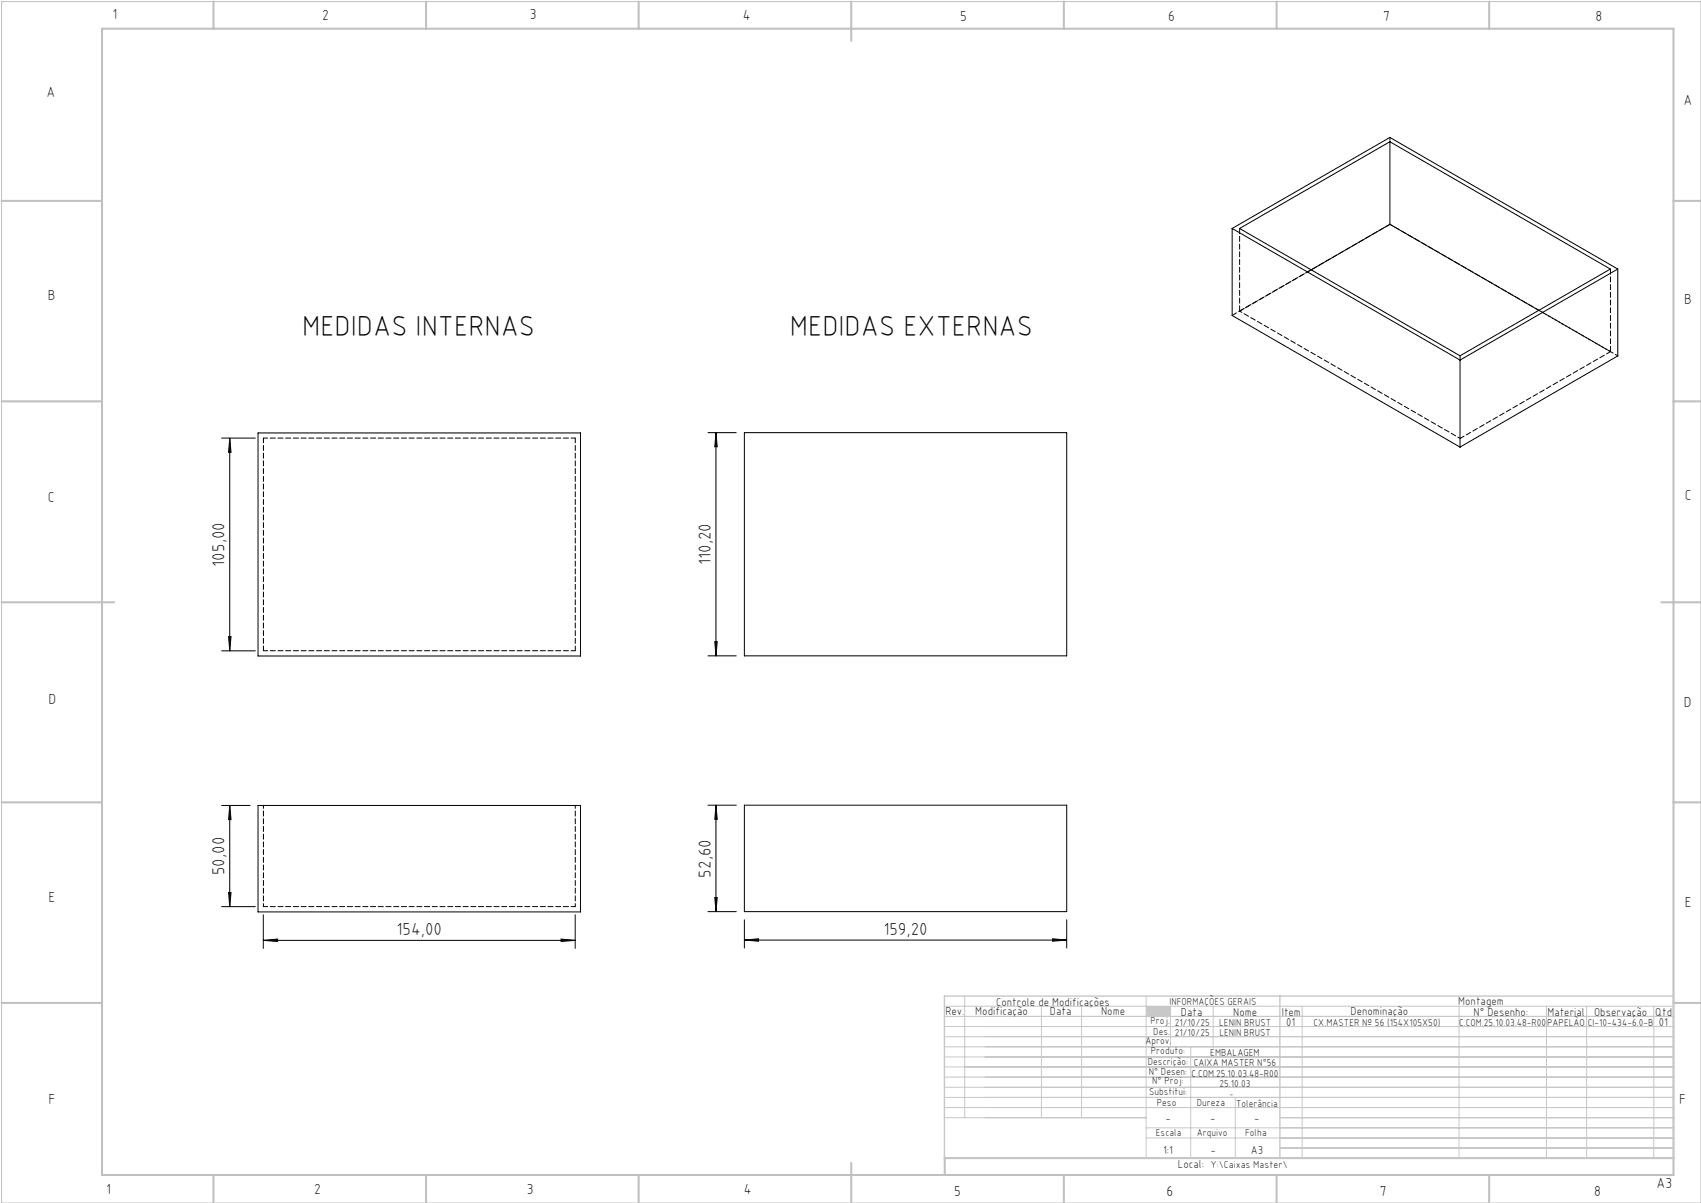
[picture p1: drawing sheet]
<svg xmlns="http://www.w3.org/2000/svg" width="420mm" height="297mm" viewBox="0 0 420 297" stroke-linecap="round" stroke-linejoin="round" font-family="sans-serif">
<path d="M.4 .4h419.6v296.6h-419.6z" fill="none" stroke="#c0c0c0" stroke-width=".25"/>
<g fill="none" stroke="#c0c0c0" stroke-width=".5">
<path d="M25.2 7.1h388v283h-388zM52.7 .4v6.7M105.2 .4v6.7M157.7 .4v6.7M210.2 .4v9.7M262.7 .4v6.7M315.2 .4v6.7M367.7 .4v6.7M.4 49.6h24.8M413.2 49.6h6.8M.4 99.1h24.8M413.2 99.1h6.8"/>
<path d="M.4 148.7h27.8M410.2 148.7h9.8M.4 198.1h24.8M413.2 198.1h6.8M.4 247.6h24.8M413.2 247.6h6.8M52.7 290.1v6.9M105.2 290.1v6.9M157.7 290.1v6.9M210.2 287.1v9.9M262.7 290.1v6.9M315.2 290.1v6.9"/>
<path d="M367.7 290.1v6.9M413.2 285.9h-179.9v4.2"/>
</g>
<g fill="none" stroke="#c3c8d2" stroke-width=".25">
<path d="M233.2 250.9h180M233.2 248.4h180M233.2 253.4h180M233.2 255.9h180M233.2 258.4h180M238.2 245.9v30M257.1 248.4v27.5M267.1 248.4v27.5M283 245.9v40M289 248.4v10M294 258.4v27.5M299.5 248.4v10"/>
<path d="M321.5 248.4v37.5M360.3 248.4v37.5M381.8 248.4v37.5M391.8 248.4v37.5M408.3 248.4v37.5M233.2 260.9h180M233.2 263.4h180M233.2 265.9h180M233.2 268.4h180M233.2 270.9h180M233.2 273.4h180M233.2 275.9h49.8"/>
<path d="M283 278.4h130.2M305 270.9v15M316 275.9h97.2M283 280.9h130.2M316 283.4h97.2"/>
</g>
<path d="M233.2 245.9h180v40h-180zM316 245.9v40" fill="none" stroke="#c3c8d2" stroke-width=".35"/>
<path d="M283 248.4h6v2.5h-6z" fill-rule="evenodd" fill="#c3c8d2"/>
<g fill="none" stroke="#000" stroke-width=".25">
<path d="M343.2 35v20.4M304.2 56.4v21.5l56.3 32.5M304.2 56.4l56.3 32.5M304.2 56.4l39-22.5 56.3 32.5M306.1 56.4l37.1-21.4 54.4 31.4-37.1 21.4zM343.2 55.4l36.7 21.2M343.2 55.4l-19.5 11.2M399.5 66.4l-39 22.5M399.5 66.4v21.5l-39 22.5M360.5 88.9v21.5M54.7 108.2h8.3M56.7 108.2v52.5"/>
<path d="M56.7 108.2l.3 3.5h-.6zM63.7 106.9h79.6v55.1h-79.6zM174.8 106.8h7M176.8 106.8l.3 3.5h-.6zM176.8 106.8v55.1M183.8 106.8h79.6v55.1h-79.6zM56.4 157.2h.6l-.3 3.5zM176.5 158.4h.6l-.3 3.5zM54.7 160.7h8.3M174.8 161.9h7M54.7 198.9h7M56.7 198.9v24.9"/>
<path d="M56.7 198.9l.3 3.4h-.6zM63.7 198.9h79.6v26.2h-79.6zM174.8 198.8h7M176.8 198.8l.3 3.5h-.6zM176.8 198.8v26.3M183.8 198.8h79.6v26.3h-79.6zM54.7 223.8h8.3M56.4 220.3h.6l-.3 3.5zM65 232.2l3.5-.4v.6zM65 225.8v8.3M65 232.2h77M138.5 231.8l3.5 .4-3.5 .2z"/>
<path d="M142 225.8v8.3M174.8 225.1h7M176.5 221.6h.6l-.3 3.5zM183.8 232.1l3.5-.3v.6zM183.8 227.1v7M183.8 232.1h79.6M259.9 231.8l3.5 .3-3.5 .3zM263.4 227.1v7"/>
</g>
<g fill="#000">
<path d="M56.4 157.2h.6l-.3 3.5zM56.7 108.2l.3 3.5h-.6zM176.5 158.4h.6l-.3 3.5zM176.8 106.8l.3 3.5h-.6z"/>
<path d="M56.7 198.9l.3 3.4h-.6zM56.4 220.3h.6l-.3 3.5zM176.8 198.8l.3 3.5h-.6zM176.5 221.6h.6l-.3 3.5z"/>
<path d="M65 232.2l3.5-.4v.6zM138.5 231.8l3.5 .4-3.5 .2zM183.8 232.1l3.5-.3v.6zM259.9 231.8l3.5 .3-3.5 .3z"/>
</g>
<path d="M343.2 33.9v1.1M360.5 87.8v1.1M399.5 87.9l-56.3-32.5M65 198.8v25M142 198.8v25" fill="none" stroke="#000" stroke-width=".25" stroke-dasharray="1.3 .6" stroke-dashoffset=".5"/>
<path d="M65 108.2h77M360.5 108.2l37.1-21.4M142 160.7h-77M65 223.8h77" fill="none" stroke="#000" stroke-width=".25" stroke-dasharray="1.3 .6" stroke-dashoffset=".2"/>
<path d="M142 108.2v52.5M65 160.7v-52.5" fill="none" stroke="#000" stroke-width=".25" stroke-dasharray="1.3 .6" stroke-dashoffset=".1"/>
<path d="M306.1 56.4v20.4M343.2 55.4h.1M343.2 55.4l-39 22.5M323.8 66.6l-17.7 10.2M397.6 66.4v20.4M397.6 86.8l-17.6-10.2" fill="none" stroke="#000" stroke-width=".25" stroke-dasharray="1.3 .6"/>
<path d="M306.1 76.8l54.4 31.4" fill="none" stroke="#000" stroke-width=".25" stroke-dasharray="1.3 .6" stroke-dashoffset=".6"/>
<g font-size="7.1">
<text x="74.6" y="82.9">MEDIDAS INTERNAS</text>
<text x="195" y="82.9">MEDIDAS EXTERNAS</text>
</g>
<g font-size="4.3">
<text x="55.5" y="139.9" transform="rotate(-90 55.5 139.9)">105,00</text>
<text x="175.5" y="139.5" transform="rotate(-90 175.5 139.5)">110,20</text>
<text x="55.5" y="216.1" transform="rotate(-90 55.5 216.1)">50,00</text>
<text x="175.5" y="216.6" transform="rotate(-90 175.5 216.6)">52,60</text>
<text x="97.9" y="230.8">154,00</text>
<text x="218.1" y="230.8">159,20</text>
</g>
<g font-size="3.6">
<text x="27.8" y="4.8">1</text>
<text x="79.5" y="4.9">2</text>
<text x="130.8" y="4.8">3</text>
<text x="183.4" y="4.9">4</text>
<text x="237.1" y="5.1">5</text>
<text x="288.4" y="5.2">6</text>
<text x="341.5" y="5.1">7</text>
<text x="394" y="5.2">8</text>
<text x="11.5" y="24">A</text>
<text x="415.7" y="25.8">A</text>
<text x="11.8" y="74.1">B</text>
<text x="415.8" y="75.1">B</text>
<text x="11.8" y="124">C</text>
<text x="416" y="123.5">C</text>
<text x="12" y="173.7">D</text>
<text x="415.8" y="174.7">D</text>
<text x="12" y="222.6">E</text>
<text x="416" y="223.9">E</text>
<text x="12" y="272.6">F</text>
<text x="414.6" y="272.6">F</text>
<text x="409" y="293.3">A3</text>
<text x="26.2" y="294.8">1</text>
<text x="77.6" y="294.8">2</text>
<text x="130.1" y="294.8">3</text>
<text x="183.7" y="294.7">4</text>
<text x="235.6" y="295.2">5</text>
<text x="288" y="295.2">6</text>
<text x="340.7" y="295.2">7</text>
<text x="393.6" y="295.2">8</text>
</g>
<g font-size="2.9">
<text x="240.8" y="250.6">Modificação</text>
<text x="259.2" y="250.6">Data</text>
<text x="271.9" y="250.6">Nome</text>
<text x="290.9" y="288.4">Local:</text>
</g>
<g font-size="2.8">
<text x="233.4" y="250.6">Rev.</text>
<text x="246" y="248.4">Controle de Modificações</text>
<text x="291.6" y="250.8">Data</text>
<text x="304.5" y="250.8">Nome</text>
<text x="316.5" y="250.9">Item</text>
<text x="333.5" y="250.5">Denominação</text>
<text x="360.1" y="248.2">Montagem</text>
<text x="363.9" y="250.8">N° Desenho:</text>
<text x="382.1" y="250.8">Material</text>
<text x="393.6" y="250.8">Observação</text>
<text x="408.7" y="250.9">Qtd</text>
<text x="317.6" y="253.3">01</text>
<text x="409.6" y="253.3">01</text>
<text x="287.7" y="276.9">-</text>
<text x="298.8" y="276.9">-</text>
<text x="309.7" y="276.9">-</text>
<text x="287.2" y="284.8">1:1</text>
<text x="298.9" y="284.8">-</text>
<text x="308.8" y="284.8">A3</text>
</g>
<g font-size="2.5">
<text x="288.7" y="248.2">INFORMAÇÕES GERAIS</text>
<text x="282.8" y="257.8">Aprov.</text>
<text x="284.1" y="252.9">Proj.</text>
<text x="284.8" y="255.4">Des.</text>
<text x="290.1" y="255.8">21/10/25</text>
<text x="290.1" y="253.3">21/10/25</text>
<text x="301" y="253.3">LENIN BRUST</text>
<text x="301.1" y="255.8">LENIN BRUST</text>
<text x="324.3" y="253.3">CX.MASTER Nº 56 (154X105X50)</text>
<text x="360.3" y="253.3">C.COM.25.10.03.48-R00</text>
<text x="382" y="253.3">PAPELÃO</text>
<text x="392" y="253.3">CI-10-434-6.0-B</text>
<text x="283.4" y="262.9">Descrição:</text>
<text x="284.2" y="260.3">Produto:</text>
<text x="294.7" y="263.3">CAIXA MASTER N°56</text>
<text x="298.8" y="260.7">EMBALAGEM</text>
<text x="283.7" y="265.4">N° Desen:</text>
<text x="284.5" y="267.7">N° Proj:</text>
<text x="294.2" y="265.9">C.COM.25.10.03.48-R00</text>
<text x="301.1" y="268.3">25.10.03</text>
<text x="283.7" y="270.4">Substitui:</text>
<text x="285.6" y="273">Peso</text>
<text x="295.5" y="273">Dureza</text>
<text x="305.2" y="273.3">Tolerância</text>
<text x="285.4" y="280.4">Escala</text>
<text x="295.5" y="280.4">Arquivo</text>
<text x="307.5" y="280.4">Folha</text>
<text x="298.9" y="288.4">Y:\Caixas Master\</text>
</g>
<text font-size="2.1" x="303.5" y="270.9">-</text>
</svg>
